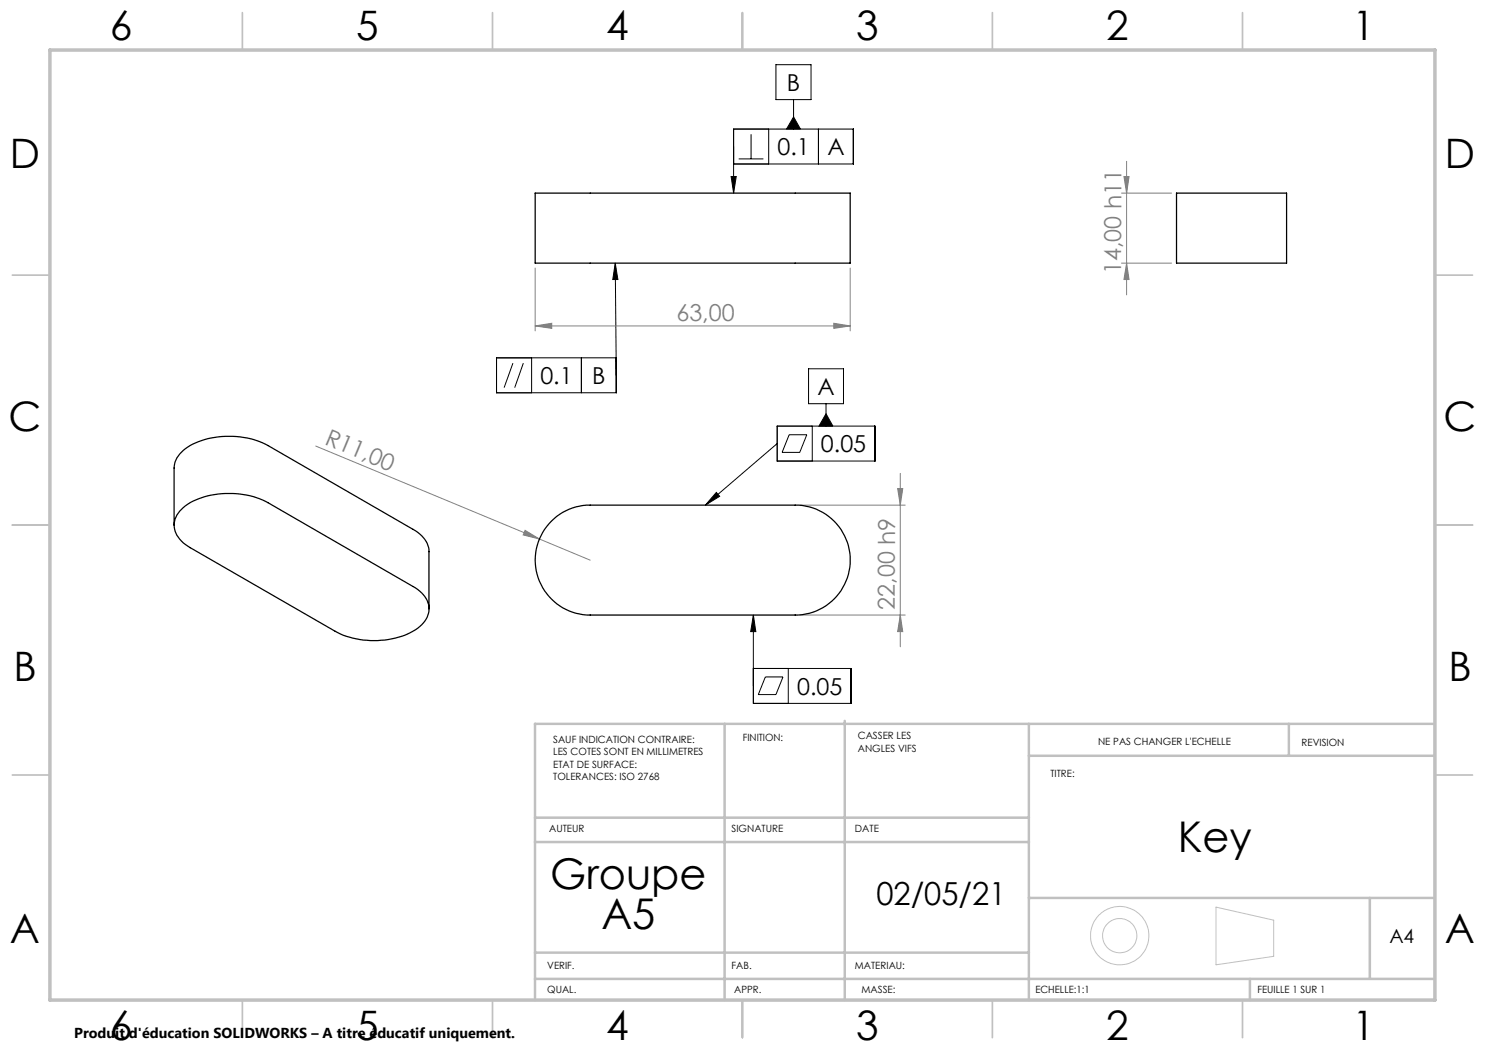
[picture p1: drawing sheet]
<svg xmlns="http://www.w3.org/2000/svg" width="297mm" height="210mm" viewBox="0 0 297 210" stroke-linecap="round" stroke-linejoin="round" font-family="sans-serif">
<g fill="none" stroke="#000" stroke-width=".2">
<path d="M155.2 12.9h7v7h-7zM158.7 19.9v5.9M146.2 35.3h1l-.5 3.3zM146.7 32.8h24v-7h-24v12.8M147.7 31.8h5M150.2 26.8v5M153.7 25.8v7M158.7 23.4l1.4 2.4h-2.8zM163.7 25.8v7M123 52.6l.6 3.3h-1zM123 52.6l.3 22.5M99.3 71.6h24v7h-24z"/>
<path d="M102.6 72.6l-1.8 4.9M104.7 72.6l-1.8 4.9M106.3 71.6v7M116.3 71.6v7M161.7 73.8h7v6.9h-7zM143.3 98.5l.6 .8-2.8 1.7zM155.4 85.2h19.6v7h-19.6zM155.4 88.7l-14.3 12.3M157.8 87h3.6l-1.5 3.5h-3.5zM162.5 85.2v7M165.2 82.8l1.4 2.4h-2.8zM165.2 80.7v4.5"/>
<path d="M150.7 123l.5 3.3h-1.1zM150.7 123v17.7h19.5v-7h-19.5M153.1 135.4h3.5l-1.4 3.5h-3.5zM157.7 133.7v7"/>
</g>
<g fill="none" stroke="#c0c0c0" stroke-width=".2">
<path d="M243.2 181.4l11.5 2.6v7.3l-11.5 1.7z"/>
<circle cx="223.9" cy="187.1" r="5.8"/>
<circle cx="224" cy="187.1" r="3.4"/>
</g>
<g fill="none" stroke="#808080" stroke-width=".2">
<path d="M224.3 38.6h10M224.8 35.3h1l-.5 3.3zM225.3 32.3v26.7M107 53.6v12.6M170 53.6v12.6M224.3 52.6h10M225.3 52.6l.5 3.3h-1zM107 65.2l3.3-.5v1zM107 65.2h63M166.8 64.7l3.2 .5-3.2 .5zM63.1 89.2l44.8 18.6M179.5 97.7h1.1l-.5 3.3z"/>
<path d="M180.1 94.7v34.7M105 106.1l2.9 1.7-3.3-.8zM107.9 107.8l10.1 4.2M160.1 101h20.9M160.1 123h20.9M180.1 123l.5 3.3h-1.1z"/>
</g>
<g fill="none" stroke="#c0c0c0" stroke-width=".35">
<path d="M48.5 2.5v7.5M98.5 2.5v7.5M148.5 2.5v7.5M198.5 2.5v7.5M248.5 2.5v7.5M2.5 55h7.5M287 55h7.5M2.5 105h7.5M287 105h7.5M2.5 155h7.5M287 155h7.5M48.5 200v7.5"/>
<path d="M98.5 200v7.5M148.5 200v7.5M198.5 200v7.5M248.5 200v7.5"/>
</g>
<g fill="none" stroke="#c0c0c0" stroke-width=".5">
<path d="M144.9 144.8v55.2M168.9 144.2v55.8M205.8 144.8v55.2M205.8 151.2h81.2M257.8 144.8v6.4M287 144.8h-180v55.2M107 163.5h98.8M107 168.4h98.8M205.8 179.6h81.2M274 179.6v16.2M107 195.8h180M107 190.5h98.8"/>
<path d="M250 195.8v4.2"/>
</g>
<path d="M10 10h277v190h-277z" fill="none" stroke="#c0c0c0" stroke-width=".7"/>
<path d="M123 52.6l.6 3.3h-1zM146.2 35.3h1l-.5 3.3zM158.7 23.4l1.4 2.4h-2.8zM143.3 98.5l.6 .8-2.8 1.7zM150.7 123l.5 3.3h-1.1zM165.2 82.8l1.4 2.4h-2.8z" fill="#000"/>
<g fill="#808080">
<path d="M105 106.1l2.9 1.7-3.3-.8z"/>
<path d="M107 65.2l3.3-.5v1zM166.8 64.7l3.2 .5-3.2 .5z"/>
<path d="M179.5 97.7h1.1l-.5 3.3zM180.1 123l.5 3.3h-1.1zM224.8 35.3h1l-.5 3.3zM225.3 52.6l.5 3.3h-1z"/>
</g>
<path d="M107 38.6h63v14h-63zM235.3 38.6h22v14h-22zM34.8 105v-11.4a6.1 6.1 0 0 1 4.3-5 17.4 17.4 0 0 1 14.5 .5l29 16.8a5.3 5.3 0 0 1 3.2 4.4v11.5M36.3 101.9a13.8 13.8 0 0 1 9.5-3.2 15.5 15.5 0 0 1 7.8 1.8l29 16.8a5 5 0 0 1 3.1 5.3 6.7 6.7 0 0 1-4.2 4.2 17.2 17.2 0 0 1-14.5-.5l-29-16.8a5.4 5.4 0 0 1-3.1-4.9l.5-1.6zM110.3 104.2a10.7 10.7 0 0 1 7.7-3.2h41a11 11 0 0 1 11 11 11 11 0 0 1-11 11h-41a11 11 0 0 1-10.1-6.8 11 11 0 0 1 2.4-12z" fill="none" stroke="#000" stroke-width=".25"/>
<g font-size="8.5">
<text x="235.6" y="170.4">Key</text>
<text x="110" y="177.7">Groupe</text>
<text x="120.3" y="185.8">A5</text>
</g>
<g font-size="8.1">
<text x="22" y="8">6</text>
<text x="71.2" y="8">5</text>
<text x="121.2" y="8">4</text>
<text x="171.3" y="8">3</text>
<text x="221.3" y="8">2</text>
<text x="270.5" y="8">1</text>
<text x="2" y="33.6">D</text>
<text x="289" y="33.6">D</text>
<text x="1.7" y="86.1">C</text>
<text x="288.7" y="86.1">C</text>
<text x="2.7" y="136.1">B</text>
<text x="289.7" y="136.1">B</text>
<text x="2" y="188.6">A</text>
<text x="289" y="188.6">A</text>
<text x="22" y="208">6</text>
<text x="71.2" y="208">5</text>
<text x="121.2" y="208">4</text>
<text x="171.3" y="208">3</text>
<text x="221.3" y="208">2</text>
<text x="270.5" y="208">1</text>
</g>
<text font-size="6.3" x="175.3" y="181">02/05/21</text>
<g font-size="4.7">
<text x="157.4" y="18.2">B</text>
<text x="155.5" y="31.1">0.1</text>
<text x="165.5" y="31.1">A</text>
<text x="108.1" y="76.8">0.1</text>
<text x="118.4" y="76.8">B</text>
<text x="163.5" y="79">A</text>
<text x="164.2" y="90.5">0.05</text>
<text x="159.4" y="138.9">0.05</text>
</g>
<g font-size="4.7" fill="#808080">
<text x="224.3" y="54.8" transform="rotate(-90 224.3 54.8)">14,00 h11</text>
<text x="135.3" y="64.1">63,00</text>
<text x="64.7" y="88.8" transform="rotate(23 64.7 88.8)">R11,00</text>
<text x="179" y="121.9" transform="rotate(-90 179 121.9)">22,00 h9</text>
</g>
<text font-size="3.9" x="277.9" y="188.5">A4</text>
<text font-size="2.9" x="14.9" y="207.6">Produit d'éducation SOLIDWORKS – A titre éducatif uniquement.</text>
<g font-size="2">
<text x="110.6" y="148.5">SAUF INDICATION CONTRAIRE:</text>
<text x="148.5" y="148.2">FINITION:</text>
<text x="171.6" y="147.8">CASSER LES</text>
<text x="219.6" y="149">NE PAS CHANGER L'ECHELLE</text>
<text x="260.3" y="149.2">REVISION</text>
<text x="110.6" y="151">LES COTES SONT EN MILLIMETRES</text>
<text x="110.6" y="153.5">ETAT DE SURFACE:</text>
<text x="171.6" y="150.3">ANGLES VIFS</text>
<text x="210.1" y="155.3">TITRE:</text>
<text x="110.6" y="156">TOLERANCES: ISO 2768</text>
<text x="109.8" y="166.4">AUTEUR</text>
<text x="146.3" y="166.4">SIGNATURE</text>
<text x="171" y="166.4">DATE</text>
<text x="109.5" y="193.8">VERIF.</text>
<text x="146.3" y="193.8">FAB.</text>
<text x="171" y="193.8">MATERIAU:</text>
<text x="109.5" y="198.5">QUAL.</text>
<text x="146.8" y="198.5">APPR.</text>
<text x="172.3" y="198.5">MASSE:</text>
<text x="207.1" y="198.6">ECHELLE:1:1</text>
<text x="251.5" y="198.6">FEUILLE 1 SUR 1</text>
</g>
</svg>
